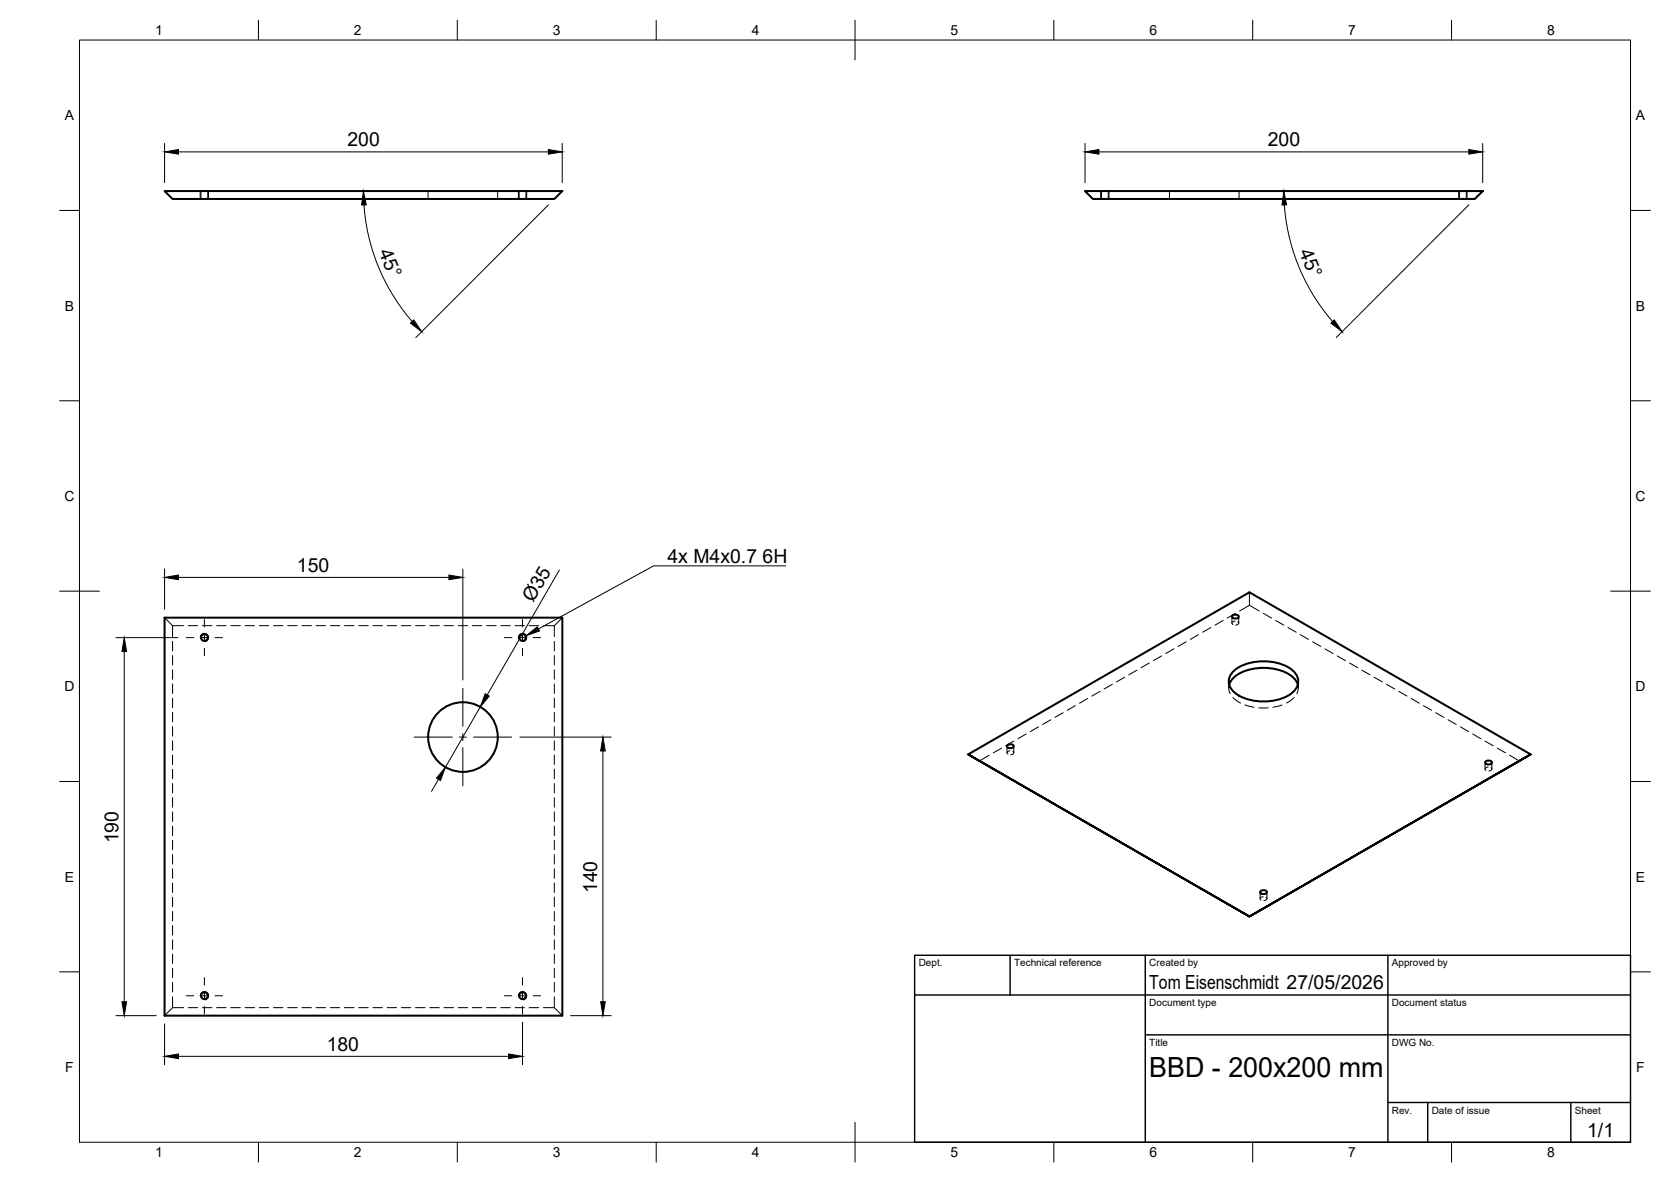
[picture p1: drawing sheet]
<svg xmlns="http://www.w3.org/2000/svg" width="420mm" height="297mm" viewBox="0 0 420 297" stroke-linecap="round" stroke-linejoin="round" font-family="sans-serif">
<!-- layer: Visible -->
<g fill="none" stroke="#000" stroke-width=".51">
<path d="M41.4 48h100l-2 2h-96zM272.8 48h100l-2 2h-96zM41.4 155.2h100v100h-100zM309.8 154.8l.5-.3h.7l.5 .5a.99 .99 0 0 1-1.7 0zM309.1 172.1a7.3 7.3 0 0 1 6.1-4.1 11.7 11.7 0 0 1 10.4 2.7l.7 1.4M309.9 169a12.1 12.1 0 0 1 10.8-2.5 7.2 7.2 0 0 1 5.7 4 4 4 0 0 1-2.5 4.3 13.3 13.3 0 0 1-13.3-.6 3.4 3.4 0 0 1-.7-5.2zM243.4 189.6l70.8 40.7zM243.4 189.6l70.8-40.7 70.7 40.7-70.7 40.7 70.7-40.7M253.3 187.3l.4-.2h.7l.5 .4a.99 .99 0 0 1-1.7 0zM373.5 191.4l.5-.2h.6l.5 .4a.99 .99 0 0 1-1.7 0zM316.9 224l.5-.3h.6l.6 .5a.99 .99 0 0 1-1.8 0z"/>
<circle cx="51.4" cy="160.2" r=".86"/>
<circle cx="131.4" cy="160.2" r=".86"/>
<circle cx="116.4" cy="185.2" r="8.8"/>
<circle cx="51.4" cy="250.2" r=".86"/>
<circle cx="131.4" cy="250.2" r=".86"/>
</g>
<!-- layer: Hidden -->
<g fill="none" stroke="#000" stroke-width=".25">
<path d="M50.5 48v2M52.2 48v2M107.6 48v2M125.1 48v2M130.5 48v2M132.2 48v2M276.9 48v2M278.7 48v2M294 48v2M311.6 48v2M367 48v2M368.7 48v2"/>
<path d="M41.4 155.2l2 2v2.8M43.4 157.2h2.7M47.3 157.2h2.4M50.9 157.2h2.4M54.5 157.2h2.4M58 157.2h2.4M61.6 157.2h2.4M65.2 157.2h2.4M68.8 157.2h2.3M72.3 157.2h2.4M75.9 157.2h2.4M79.5 157.2h2.4"/>
<path d="M83.1 157.2h2.3M86.6 157.2h2.4M90.2 157.2h2.4M93.8 157.2h2.4M97.3 157.2h2.4M100.9 157.2h2.4M104.5 157.2h2.4M108.1 157.2h2.3M111.6 157.2h2.4M115.2 157.2h2.4M118.8 157.2h2.4M122.3 157.2h2.4"/>
<path d="M125.9 157.2h2.4M129.5 157.2h2.4M133.1 157.2h2.3M136.6 157.2h2.8M139.4 157.2v2.8M141.4 155.2l-2 2M301.4 159.5l-2.1 1.2M304.5 157.7l-2.1 1.2M307.6 155.9l-2.1 1.2M309.8 155v1.6M310.5 156.1h-.1a.47 .47 0 0 0-.6 .3 .47 .47 0 0 0 .2 .6M310.6 154.1l-2 1.2"/>
<path d="M311.2 156.3a.49 .49 0 0 1 .2 .6 .49 .49 0 0 1-.7 .2M311.5 155v1.6M314.2 152.1l-2.5 1.5M314.2 148.9v3.2M314.2 152.1l2.4 1.5M317.7 154.1l2 1.2M320.8 155.9l2 1.2M323.8 157.7l2.1 1.2M326.9 159.5l2.1 1.2M43.4 161.2v2.4M43.4 164.7v2.4M43.4 168.3v2.4"/>
<path d="M43.4 171.9v2.4M43.4 175.5v2.3M43.4 179v2.4M139.4 161.2v2.4M139.4 164.7v2.4M139.4 168.3v2.4M139.4 171.9v2.4M139.4 175.5v2.3M139.4 179v2.4M267.3 179.1l-2.1 1.2M270.4 177.3l-2 1.2M273.5 175.5l-2.1 1.2"/>
<path d="M276.6 173.7l-2.1 1.2M279.7 172l-2.1 1.2M282.8 170.2l-2.1 1.2M285.9 168.4l-2.1 1.2M289 166.6l-2.1 1.2M292.1 164.8l-2.1 1.2M295.2 163.1l-2.1 1.1M298.3 161.3l-2.1 1.2M308.9 171.2v1.7M309.1 172.1l-.2 .9 .4 1.3M310 175.3l1.9 1.4M313 177.2l2.3 .5"/>
<path d="M316.5 177.9h2.4M322.4 177.2l-2.3 .5M325.4 175.3l-1.9 1.4M326.3 172.1l.1 .9-.3 1.3M326.4 171.2v1.7M330.1 161.3l2 1.2M333.1 163.1l2.1 1.1M336.2 164.8l2.1 1.2M339.3 166.6l2.1 1.2M342.4 168.4l2.1 1.2M345.5 170.2l2.1 1.2M348.6 172l2.1 1.2"/>
<path d="M351.7 173.7l2.1 1.2M354.8 175.5l2.1 1.2M357.9 177.3l2.1 1.2M361 179.1l2.1 1.2M43.4 182.6v2.4M43.4 186.2v2.4M43.4 189.7v2.4M43.4 193.3v2.4M43.4 196.9v2.4M139.4 182.6v2.4M139.4 186.2v2.4M139.4 189.7v2.4"/>
<path d="M139.4 193.3v2.4M139.4 196.9v2.4M248.7 189.8l-2.4 1.4M251.8 188l-2 1.2M253.2 187.5v1.7M254 188.7h-.2a.46 .46 0 0 0-.5 .2 .46 .46 0 0 0 .1 .6M254.7 188.8a.47 .47 0 0 1 .1 .7 .47 .47 0 0 1-.6 .2h-.1M254.9 187.5v1.7M254.9 186.2l-2 1.2M258 184.5l-2 1.1M261.1 182.7l-2 1.2M264.2 180.9l-2.1 1.2"/>
<path d="M364.1 180.9l2.1 1.2M367.2 182.7l2.1 1.2M370.3 184.5l2 1.1M373.4 186.2l2.1 1.2M373.4 191.6v1.7M374.2 192.8h-.2a.46 .46 0 0 0-.5 .2 .46 .46 0 0 0 .2 .6M374.9 192.9a.49 .49 0 0 1 .1 .7 .49 .49 0 0 1-.6 .1M375.1 191.6v1.7M376.5 188l2 1.2M379.6 189.8l2.4 1.4M43.4 200.5v2.3M43.4 204v2.4"/>
<path d="M43.4 207.6v2.4M43.4 211.2v2.4M43.4 214.8v2.3M43.4 218.3v2.4M139.4 200.5v2.3M139.4 204v2.4M139.4 207.6v2.4M139.4 211.2v2.4M139.4 214.8v2.3M139.4 218.3v2.4M43.4 221.9v2.4M43.4 225.5v2.3"/>
<path d="M43.4 229.1v2.3M43.4 232.6v2.4M43.4 236.2v2.4M43.4 239.8v2.3M139.4 221.9v2.4M139.4 225.5v2.3M139.4 229.1v2.3M139.4 232.6v2.4M139.4 236.2v2.4M139.4 239.8v2.3M316.8 224.2v1.6M317.6 225.3l-.1 .1a.46 .46 0 0 0-.6 .2 .46 .46 0 0 0 .2 .6"/>
<path d="M318.3 225.5a.49 .49 0 0 1 .1 .7 .49 .49 0 0 1-.6 .1M318.6 224.2v1.6M43.4 250.5v2.7l-2 2M43.4 243.3v2.4M43.4 246.9v2.4M43.4 253.2h2.7M47.3 253.2h2.4M50.9 253.2h2.4M54.5 253.2h2.4M58 253.2h2.4M61.6 253.2h2.4M65.2 253.2h2.4"/>
<path d="M68.8 253.2h2.3M72.3 253.2h2.4M75.9 253.2h2.4M79.5 253.2h2.4M83.1 253.2h2.3M86.6 253.2h2.4M90.2 253.2h2.4M93.8 253.2h2.4M97.3 253.2h2.4M100.9 253.2h2.4M104.5 253.2h2.4M108.1 253.2h2.3"/>
<path d="M111.6 253.2h2.4M115.2 253.2h2.4M118.8 253.2h2.4M122.3 253.2h2.4M125.9 253.2h2.4M129.5 253.2h2.4M133.1 253.2h2.3M136.6 253.2h2.8l2 2M139.4 243.3v2.4M139.4 246.9v2.4M139.4 250.5v2.7"/>
</g>
<!-- layer: Hidden Narrow -->
<path d="M50.3 48v2M52.4 48v2M130.3 48v2M132.4 48v2M276.8 48v2M278.8 48v2M366.8 48v2M368.9 48v2" fill="none" stroke="#000" stroke-width=".25"/>
<!-- layer: Visible Narrow -->
<path d="M50.4 160.4a1.05 1.05 0 0 1 .8-1.2 1.05 1.05 0 0 1 1.2 .8 1.05 1.05 0 0 1-.8 1.2M130.4 160.4a1.05 1.05 0 0 1 .8-1.2 1.05 1.05 0 0 1 1.2 .8 1.05 1.05 0 0 1-.8 1.2M50.4 250.4a1.05 1.05 0 0 1 .8-1.2 1.05 1.05 0 0 1 1.2 .8 1.05 1.05 0 0 1-.8 1.3M130.4 250.4a1.05 1.05 0 0 1 .8-1.2 1.05 1.05 0 0 1 1.2 .8 1.05 1.05 0 0 1-.8 1.3" fill="none" stroke="#000" stroke-width=".25"/>
<!-- layer: BORDER -->
<g fill="none" stroke="#000" stroke-width=".25">
<path d="M20 10.1h390v276.9h-390zM65 5.1v5M115 5.1v5M165 5.1v5M215 5.1v10M265 5.1v5M315 5.1v5M365 5.1v5M15 52.9h5M410 52.9h5M15 100.7h5M410 100.7h5"/>
<path d="M15 148.6h10M405 148.6h10M15 196.4h5M410 196.4h5M15 244.2h5M410 244.2h5M65 287v5M115 287v5M165 287v5M215 282.1v9.9M265 287v5M315 287v5"/>
<path d="M365 287v5"/>
</g>
<!-- layer: TITLEBLOCK -->
<path d="M230 240.1h180v46.9h-180zM230 250h180M254 240.1v9.9M288 240.1v46.9M349 240.1v46.9M288 260.1h122M349 277.1h61M359 277.1v9.9M395 277.1v9.9" fill="none" stroke="#000" stroke-width=".36"/>
<!-- layer: Smart Centers -->
<g fill="none" stroke="#000" stroke-width=".25">
<path d="M51.4 155.7v1.9M51.4 159.3v1.8M131.4 155.7v1.9M131.4 159.3v1.8M46.8 160.2h1.9M50.5 160.2h1.8M51.4 162.9v1.9M54.1 160.2h1.8M116.4 173v9.5M126.8 160.2h1.9M130.5 160.2h1.8M131.4 162.9v1.9"/>
<path d="M134 160.2h1.9M104.1 185.2h9.6M115.5 185.2h1.8M116.4 184.3v1.8M116.4 187.9v9.6M119.1 185.2h9.5M46.8 250.2h1.9M50.5 250.2h1.8M51.4 245.7v1.9M51.4 249.3v1.8M51.4 252.9v1.9M54.1 250.2h1.8"/>
<path d="M126.8 250.2h1.9M130.5 250.2h1.8M131.4 245.7v1.9M131.4 249.3v1.8M131.4 252.9v1.9M134 250.2h1.9"/>
</g>
<!-- layer: FD_Dimensions -->
<g fill="none" stroke="#000" stroke-width=".25">
<path d="M41.4 36.1v9.8M44.9 38.2h93M141.4 36.1v9.8M272.8 36.1v9.8M276.3 38.2h93M372.8 36.1v9.8M91.5 51.5a50 50 0 0 0 12.1 29.3M137.9 51.5l-33.4 33.3M322.9 51.5a50 50 0 0 0 12.2 29.3M369.3 51.5l-33.3 33.3M41.4 143v10.1M44.9 145.1h68"/>
<path d="M116.4 143v27.9M140.6 143.3l-18.1 31.3M29.1 160.2h15.6M31.2 163.7v88M120.8 177.7l-8.8 15.1M110.3 195.8l-1.8 3.1M130.7 185.2h23M151.6 188.7v63M29.1 255.2h10.2M41.4 257.3v10.3M131.4 256.9v10.7M143.5 255.2h10.2"/>
<path d="M44.9 265.5h83"/>
</g>
<g fill="#000" stroke="#000" stroke-width=".25">
<path d="M41.4 38.2l3.5-.6v1.1zM137.9 37.6l3.5 .6-3.5 .5zM272.8 38.2l3.5-.6v1.1zM369.3 37.6l3.5 .6-3.5 .5zM91.4 48l.7 3.5h-1.2zM322.8 48l.7 3.5h-1.2zM103.2 81.2l.9-.8 1.9 3zM334.6 81.2l.9-.8 2 3zM41.4 145.1l3.5-.6v1.2zM112.9 144.5l3.5 .6-3.5 .6zM31.2 160.2l.6 3.5h-1.1zM122 174.3l1 .6-2.2 2.8z"/>
<path d="M112 192.8l-1.2 3.3-1.1-.6zM151.6 185.2l.6 3.5h-1.2zM30.7 251.7h1.1l-.6 3.5zM151 251.7h1.2l-.6 3.5zM41.4 265.5l3.5-.6v1.1zM127.9 264.9l3.5 .6-3.5 .5z"/>
</g>
<!-- layer: Hole Notes -->
<path d="M132.3 159.7l2.8-2.2 .6 1.1z" fill="#000" stroke="#000" stroke-width=".25"/>
<path d="M197.5 142.2h-33.2l-28.9 15.9" fill="none" stroke="#000" stroke-width=".25"/>
<text font-size="7" x="289" y="270.6">BBD - 200x200 mm</text>
<g font-size="4.9">
<text x="87.4" y="36.7">200</text>
<text x="318.8" y="36.7">200</text>
<text x="95.2" y="63.3" transform="rotate(68 95.2 63.3)">45°</text>
<text x="326.6" y="63.3" transform="rotate(67 326.6 63.3)">45°</text>
<text x="74.7" y="143.6">150</text>
<text x="167.8" y="141.5">4x M4x0.7</text>
<text x="191.7" y="141.5">6H</text>
<text x="134.1" y="151.5" transform="rotate(-60 134.1 151.5)">Ø35</text>
<text x="29.8" y="212" transform="rotate(-90 29.8 212)">190</text>
<text x="150.1" y="224.5" transform="rotate(-90 150.1 224.5)">140</text>
<text x="289" y="248.5">Tom Eisenschmidt 27/05/2026</text>
<text x="82.1" y="264">180</text>
<text x="399.1" y="285.7">1/1</text>
</g>
<g font-size="3.5">
<text x="39" y="8.8">1</text>
<text x="89" y="8.8">2</text>
<text x="139" y="8.8">3</text>
<text x="189" y="8.8">4</text>
<text x="239" y="8.8">5</text>
<text x="289" y="8.8">6</text>
<text x="339" y="8.8">7</text>
<text x="389" y="8.8">8</text>
<text x="16.3" y="30.2">A</text>
<text x="411.3" y="30.2">A</text>
<text x="16.3" y="78">B</text>
<text x="411.3" y="78">B</text>
<text x="16.2" y="125.9">C</text>
<text x="411.2" y="125.9">C</text>
<text x="16.2" y="173.7">D</text>
<text x="411.2" y="173.7">D</text>
<text x="16.3" y="221.6">E</text>
<text x="411.3" y="221.6">E</text>
<text x="16.4" y="269.4">F</text>
<text x="411.4" y="269.4">F</text>
<text x="39" y="290.8">1</text>
<text x="89" y="290.8">2</text>
<text x="139" y="290.8">3</text>
<text x="189" y="290.8">4</text>
<text x="239" y="290.8">5</text>
<text x="289" y="290.8">6</text>
<text x="339" y="290.8">7</text>
<text x="389" y="290.8">8</text>
</g>
<g font-size="2.5">
<text x="231" y="242.9">Dept.</text>
<text x="255" y="242.9">Technical reference</text>
<text x="289" y="242.9">Created by</text>
<text x="350" y="242.9">Approved by</text>
<text x="289" y="252.8">Document type</text>
<text x="350" y="252.8">Document status</text>
<text x="289" y="262.9">Title</text>
<text x="350" y="262.9">DWG No.</text>
<text x="350" y="279.9">Rev.</text>
<text x="360" y="279.9">Date of issue</text>
<text x="396" y="279.9">Sheet</text>
</g>
</svg>
